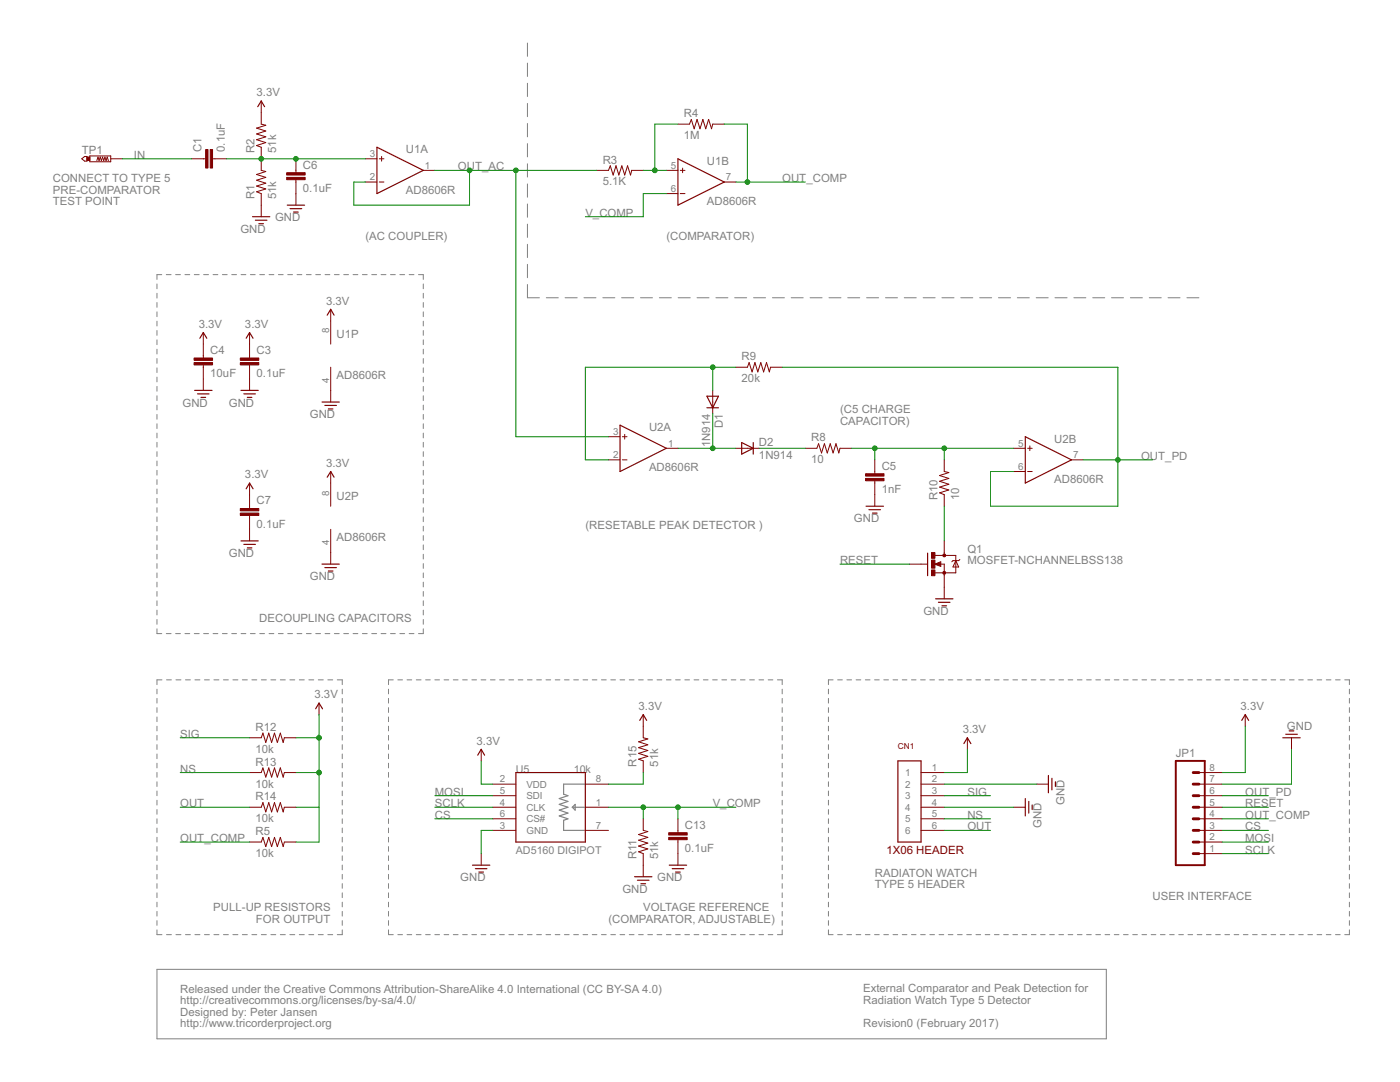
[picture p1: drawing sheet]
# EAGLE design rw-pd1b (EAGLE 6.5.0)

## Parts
C1  0.1uF  CAP0603  [0603]
C3  0.1uF  CAP0603  [0603]
C4  10uF  CAP0603  [0603]
C5  1nF  CAP0603  [0603]
C6  0.1uF  CAP0603  [0603]
C7  0.1uF  CAP0603  [0603]
C13  0.1uF  CAP0603  [0603]
CN1  1X06  [1X06]
D1  1N914  DIODESOD  [SOD-323]
D2  1N914  DIODESOD  [SOD-323]
JP1  M08LOCK  [1X08_LOCK]
Q1  MOSFET-NCHANNELBSS138  [SOT23]
R1  51k  RESISTOR0603  [0603]
R2  51k  RESISTOR0603  [0603]
R3  5.1K  RESISTOR0603  [0603]
R4  1M  RESISTOR0603  [0603]
R5  10k  RESISTOR0603  [0603]
R8  10  RESISTOR0603  [0603]
R9  20k  RESISTOR0603  [0603]
R10  10  RESISTOR0603  [0603]
R11  51k  RESISTOR0603  [0603]
R12  10k  RESISTOR0603  [0603]
R13  10k  RESISTOR0603  [0603]
R14  10k  RESISTOR0603  [0603]
R15  51k  RESISTOR0603  [0603]
TP1  PTR1PAD1-13  [P1-13]
U1  AD8606R  AD8607R  [SO8]
U2  AD8606R  AD8607R  [SO8]
U5  10k  AD5160  [SOT-23-8]

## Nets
3.3V: C3.1 C4.1 C7.1 CN1.1 JP1.8 R2.2 R5.2 R12.2 R13.2 R14.2 R15.2 U1.8(P:V+) U2.8(P:V+) U5.2(VDD)
CS: JP1.3 U5.6(CS#)
GND: C3.2 C4.2 C5.2 C6.2 C7.2 C13.2 CN1.2 CN1.4 JP1.7 Q1.2(S) R1.1 R11.1 U1.4(P:V-) U2.4(P:V-) U5.3(GND)
IN: C1.1 TP1.TP
MOSI: JP1.2 U5.5(SDI)
N$2: C1.2 C6.1 R1.2 R2.1 U1.3(A:IN+)
N$4: R3.2 R4.1 U1.5(B:IN+)
N$7: D1.A R9.1 U2.2(A:IN-)
N$9: D1.C D2.A U2.1(A:OUT)
N$10: D2.C R8.1
N$11: C5.1 R8.2 R10.2 U2.5(B:IN+)
N$13: Q1.3(D) R10.1
N$17: R15.1 U5.8(A)
NS: CN1.5 R13.1
OUT: CN1.6 R14.1
OUT_AC: R3.1 U1.1(A:OUT) U1.2(A:IN-) U2.3(A:IN+)
OUT_COMP: JP1.4 R4.2 R5.1 U1.7(B:OUT)
OUT_PD: JP1.6 R9.2 U2.6(B:IN-) U2.7(B:OUT)
RESET: JP1.5 Q1.1(G)
SCLK: JP1.1 U5.4(CLK)
SIG: CN1.3 R12.1
V_COMP: C13.1 R11.2 U1.6(B:IN-) U5.1(W)
Unconnected: U5.7(B)

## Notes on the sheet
- CONNECT TO TYPE 5
- PRE-COMPARATOR
- TEST POINT
- (AC COUPLER) | (COMPARATOR)
- (C5 CHARGE
  CAPACITOR)
- (RESETABLE PEAK DETECTOR )
- DECOUPLING CAPACITORS
- RADIATON WATCH
- TYPE 5 HEADER
- USER INTERFACE
- VOLTAGE REFERENCE
- PULL-UP RESISTORS
  FOR OUTPUT
- (COMPARATOR, ADJUSTABLE)
- Released under the Creative Commons Attribution-ShareAlike 4.0 International (CC BY-SA 4.0)
- http://creativecommons.org/licenses/by-sa/4.0/
- External Comparator and Peak Detection for
  Radiation Watch Type 5 Detector
- Designed by: Peter Jansen
- http://www.tricorderproject.org | Revision0 (February 2017)

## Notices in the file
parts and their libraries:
SparkFun-DiscreteSemi: Licensing: Creative Commons ShareAlike 4.0 International - https://creativecommons.org/licenses/by-sa/4.0
